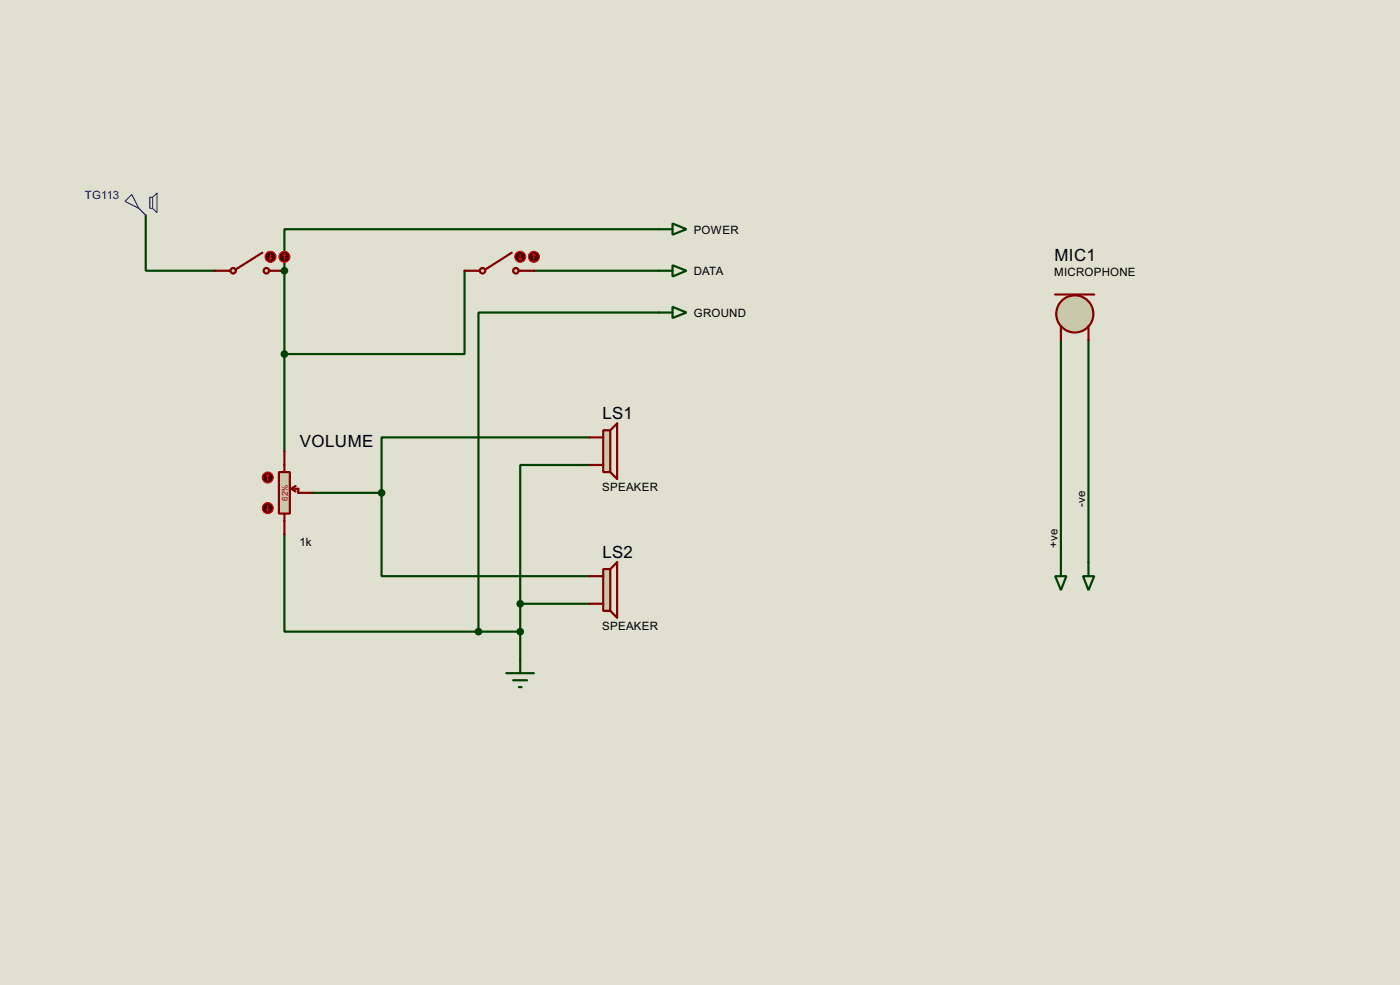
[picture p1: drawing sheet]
<svg xmlns="http://www.w3.org/2000/svg" width="256mm" height="180mm" viewBox="0 0 256 180" stroke-linecap="round" stroke-linejoin="round" font-family="sans-serif">
<path d="M0 0h256.5v180.3h-256.5z" fill="#e0e0d0"/>
<g fill="none" stroke="#004000" stroke-width=".4">
<path d="M26.7 39.4v10.2h12.7M52.1 49.6v33M85.1 49.6v15.2h-33M97.8 49.6h22.9M120.7 57.2h-33v58.4M52.1 97.8v17.8h35.6M57.2 90.2h12.7M69.9 90.2v15.3h38.1M108 80.1h-38.1v10.1M108 85.1h-12.7v25.4M87.7 115.6h7.6M95.3 110.5h12.7"/>
<path d="M95.3 110.5v10.2"/>
</g>
<circle cx="52.1" cy="49.6" r=".2" fill="#004000"/>
<path d="M120.7 42h-68.6v7.6M194.4 62.3v40.6M199.4 62.3v40.6" fill="none" stroke="#004000" stroke-width=".4"/>
<path d="M110.5 78.8h1.3v7.6h-1.3z" fill="#c8c8aa" stroke="#800000" stroke-width=".4"/>
<path d="M111.8 78.8l1.3-1.3v10.2l-1.3-1.3M108 80.1h2.5M108 85.1h2.5" fill="none" stroke="#800000" stroke-width=".4"/>
<path d="M110.5 104.2h1.3v7.6h-1.3z" fill="#c8c8aa" stroke="#800000" stroke-width=".4"/>
<path d="M108 105.5h2.5M108 110.5h2.5M111.8 104.2l1.3-1.3v10.2l-1.3-1.3" fill="none" stroke="#800000" stroke-width=".4"/>
<g fill="#004000" stroke="#004000" stroke-width=".4">
<circle cx="69.9" cy="90.2" r=".5"/>
<circle cx="95.3" cy="110.5" r=".5"/>
<circle cx="95.3" cy="115.6" r=".5"/>
</g>
<path d="M92.8 123.2h5M94 124.5h2.6M95.1 125.8h.5M95.3 120.7v2.5" fill="none" stroke="#004000" stroke-width=".4"/>
<path d="M51.1 86.4h2v7.6h-2z" fill="#c8c8aa" stroke="#800000" stroke-width=".4"/>
<path d="M52.1 82.6v3.8M52.1 94v3.8M53.4 89.5l.8 .5M53.4 89.5h1.3v.7h2.5M54.2 89l-.8 .5" fill="none" stroke="#800000" stroke-width=".4"/>
<circle cx="49" cy="87.4" r="1" fill="#400000" stroke="#f00" stroke-width=".2"/>
<path d="M49.1 86.9l-.3 .3M49.1 86.9l.2 .3M49.1 86.9v1" fill="none" stroke="#f00" stroke-width=".2"/>
<circle cx="49" cy="93" r="1" fill="#400000" stroke="#f00" stroke-width=".2"/>
<path d="M48.8 93.3l.3 .2M49.1 92.5v1M49.3 93.3l-.2 .2" fill="none" stroke="#f00" stroke-width=".2"/>
<g fill="#c8c8aa" stroke="#800000" stroke-width=".4">
<circle cx="48.8" cy="49.6" r=".5"/>
<circle cx="42.7" cy="49.6" r=".5"/>
</g>
<path d="M39.4 49.6h2.8M48.1 46.3l-4.9 3M49.3 49.6h2.8" fill="none" stroke="#800000" stroke-width=".4"/>
<circle cx="49.5" cy="47" r="1" fill="#400000" stroke="#f00" stroke-width=".2"/>
<path d="M49.3 47.3l.3 .3M49.6 46.5v1.1M49.8 47.3l-.2 .3" fill="none" stroke="#f00" stroke-width=".2"/>
<circle cx="52.1" cy="47" r="1" fill="#400000" stroke="#f00" stroke-width=".2"/>
<path d="M52.1 46.5l-.2 .3M52.1 46.5l.3 .3M52.1 46.5v1.1" fill="none" stroke="#f00" stroke-width=".2"/>
<g fill="#c8c8aa" stroke="#800000" stroke-width=".4">
<circle cx="94.5" cy="49.6" r=".5"/>
<circle cx="88.4" cy="49.6" r=".5"/>
</g>
<path d="M85.1 49.6h2.8M93.8 46.3l-4.8 3M95.1 49.6h2.7" fill="none" stroke="#800000" stroke-width=".4"/>
<circle cx="95.3" cy="47" r="1" fill="#400000" stroke="#f00" stroke-width=".2"/>
<path d="M95.1 47.3l.2 .3M95.3 46.5v1.1M95.6 47.3l-.3 .3" fill="none" stroke="#f00" stroke-width=".2"/>
<circle cx="97.8" cy="47" r="1" fill="#400000" stroke="#f00" stroke-width=".2"/>
<path d="M97.8 46.5l-.2 .3M97.8 46.5l.3 .3M97.8 46.5v1.1" fill="none" stroke="#f00" stroke-width=".2"/>
<circle cx="52.1" cy="64.8" r=".5" fill="#004000" stroke="#004000" stroke-width=".4"/>
<path d="M22.9 36.9l1.3-1.3 1.3 2.6zM25.5 38.2l1.2 1.2M27.5 36.1h.5v2.1h-.5zM28 36.1l.8-.7v3.5l-.8-.7" fill="none" stroke="#0000c0" stroke-width=".2"/>
<circle cx="196.9" cy="57.5" r="3.4" fill="#c8c8aa" stroke="#800000" stroke-width=".4"/>
<path d="M193.3 53.9h7.2M194.4 59.7v2.6M199.4 59.7v2.6" fill="none" stroke="#800000" stroke-width=".4"/>
<path d="M120.7 49.6h2.5M120.7 57.2h2.5M120.7 42h2.5M123.2 48.6l2.6 1-2.6 1zM123.2 56.2l2.6 1-2.6 1zM123.2 40.9l2.6 1.1-2.6 1zM193.3 105.5h2.1l-1 2.5zM194.4 102.9v2.6M198.4 105.5h2.1l-1.1 2.5zM199.4 102.9v2.6" fill="none" stroke="#004000" stroke-width=".4"/>
<g fill="#004000" stroke="#004000" stroke-width=".4">
<circle cx="87.6" cy="115.6" r=".5"/>
<circle cx="52.1" cy="49.6" r=".5"/>
</g>
<g font-size="3.5">
<text x="193.2" y="47.7">MIC1</text>
<text x="110.4" y="76.7">LS1</text>
<text x="54.9" y="81.8">VOLUME</text>
<text x="110.4" y="102.1">LS2</text>
</g>
<text font-size="2.4" fill="#0000c0" x="15.5" y="36.4">TG113</text>
<g font-size="2.4">
<text x="127.1" y="42.7">POWER</text>
<text x="127.1" y="50.4">DATA</text>
<text x="193.1" y="50.6">MICROPHONE</text>
<text x="127.1" y="58">GROUND</text>
<text x="110.3" y="89.9">SPEAKER</text>
<text x="198.8" y="92.8" transform="rotate(-90 198.8 92.8)">-ve</text>
<text x="54.9" y="100">1k</text>
<text x="193.8" y="100.3" transform="rotate(-90 193.8 100.3)">+ve</text>
<text x="110.3" y="115.3">SPEAKER</text>
</g>
<text font-size="1.7" fill="#c00000" x="52.7" y="91.7" transform="rotate(-90 52.7 91.7)">62%</text>
</svg>
